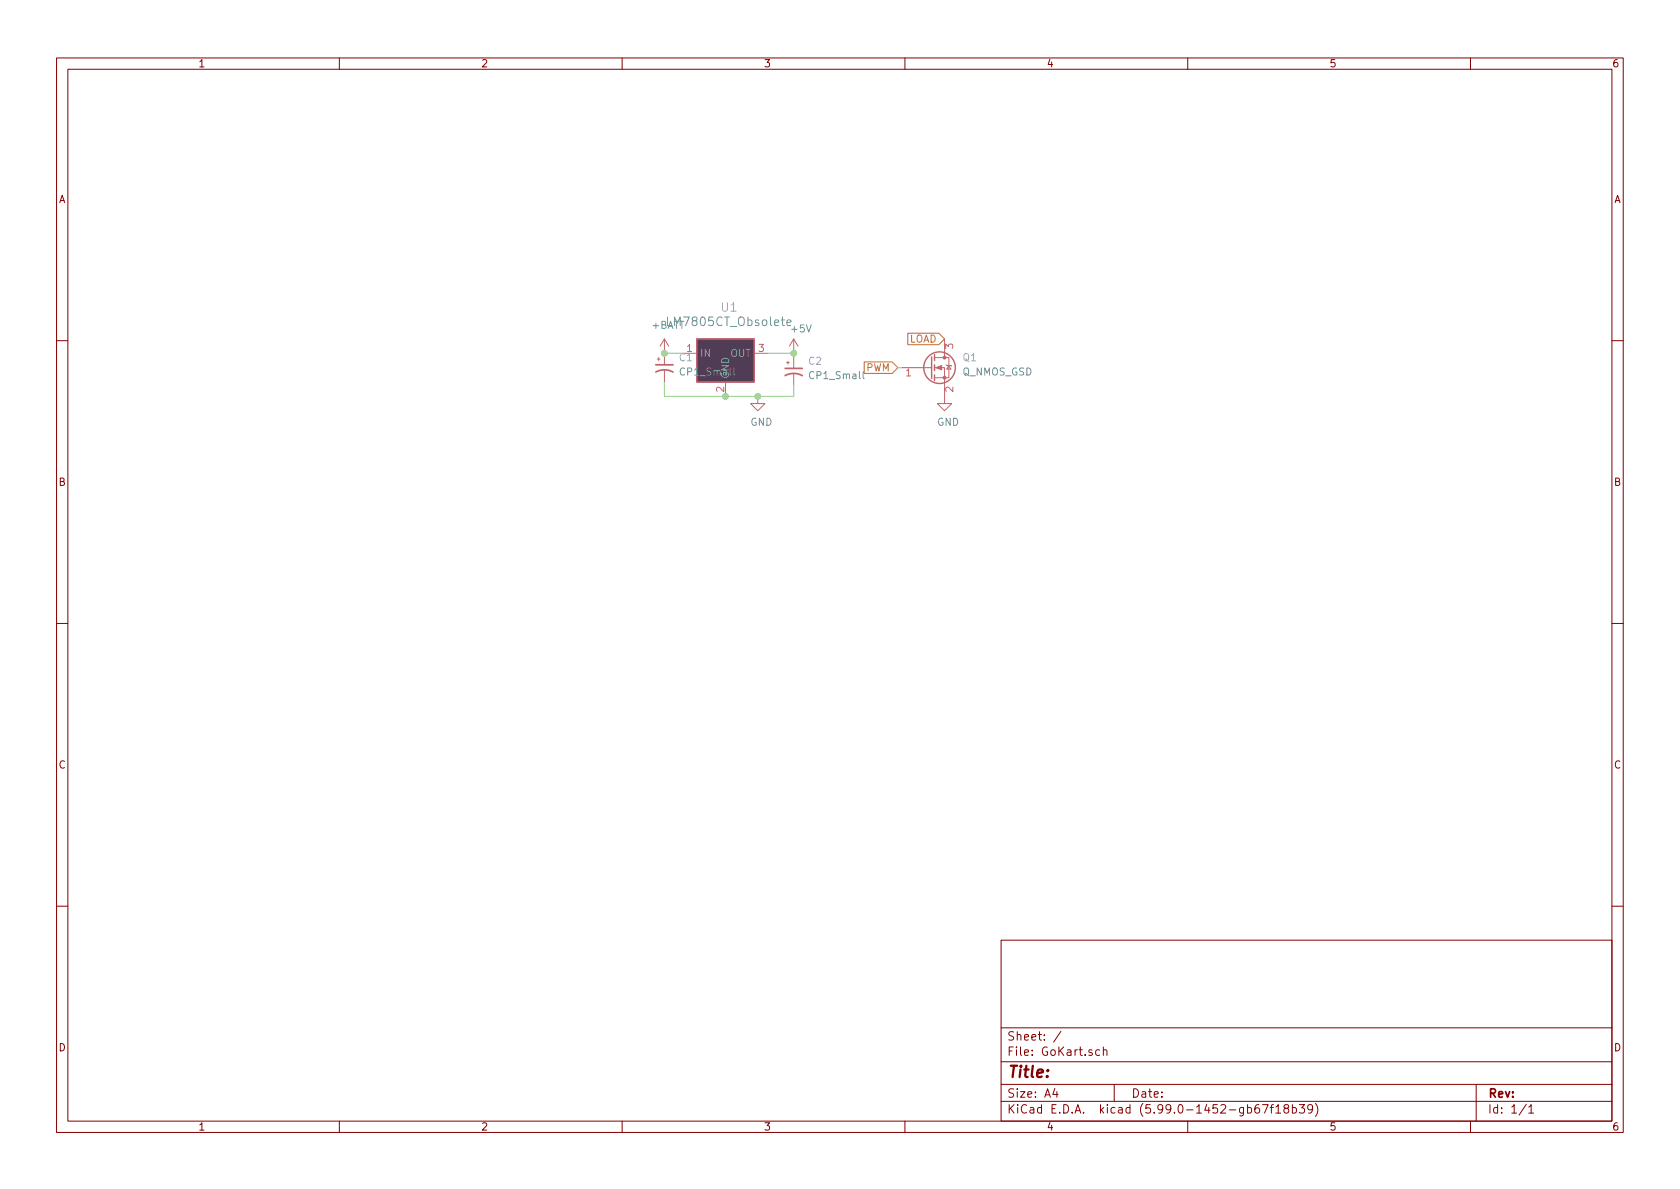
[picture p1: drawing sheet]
<svg xmlns="http://www.w3.org/2000/svg" width="297mm" height="210mm" viewBox="0 0 297 210" stroke-linecap="round" stroke-linejoin="round" font-family="sans-serif">
<g fill="none" stroke="#840000" stroke-width=".18">
<path d="M10 10.2h277v190.1h-277zM12 12.2h273v186.1h-273zM60 10.2v2M110 10.2v2M160 10.2v2M210 10.2v2M260 10.2v2M10 60.2h2M285 60.2h2M10 110.2h2M285 110.2h2M10 160.2h2"/>
<path d="M177 166.3h108v32h-108zM285 160.2h2M60 198.3v2M110 198.3v2M160 198.3v2M177 194.8h108M177 191.8h108M177 187.8h108M177 181.8h108M186.5 192.5l-.4 1h1M186.9 193v1M187.6 182.4l-1.3 1.9"/>
<path d="M194.4 185.7l-.4-.1-.3 .3v.4l.2 .3h.5M195.1 185.8l.2-.2 .3 .1 .1 .9M195.1 185.1v1.5M197 191.8v3M210 198.3v2M222.6 195.3a.59 .59 0 0 0-.7 .7v.5l.1 .3h.4l.2-.1 .1-.5-.1-.2-.5-.1-.2 .3M223.2 195.3h1l-.6 1.5M224.6 195.8h.5M225.1 195.3l-.3 .2v1.3M225.6 195.8l.4-.5v1.5M225.6 196.8h.8M227.3 196l-.3-.3 .1-.2 .2-.2 .4 .1 .2 .2-.1 .2-.7 .2-.1 .3 .1 .4 .2 .1h.3l.3-.3v-.2l-.3-.3"/>
<path d="M228.5 195.9l.4-.1 .3 .3v.4l-.1 .3h-.6M228.5 195.3v1.5M229.7 195.3h.9l-.5 .6 .5 .1v.7l-.2 .1h-.5l-.2-.1M232.1 196l-.3 .3h-.3l-.3-.3 .2-.6 .4-.1 .2 .2a.99 .99 0 0 1-.4 1.3h-.2M232.6 195.1a1.72 1.72 0 0 1 0 2.3M260 198.3v2M261 191.8v6.5M269.9 195.3l-1.3 1.9M270.3 195.8l.4-.5v1.5M270.3 196.8h.9"/>
</g>
<g fill="none" stroke="#c4626b" stroke-width=".18">
<path d="M117.5 59.9v4.6M117.5 59.9l-.8 1.3M117.5 59.9l.7 1.3M123.2 59.9h10.1v7.7h-10.1zM140.3 59.9l-.7 1.3M140.3 59.9v2.6M140.3 59.9l.8 1.3M167 59.9v3.3M116.2 63.5h.5M116.5 63.2v.5M117.5 65.5v2.1M120.6 62.5h2.6"/>
<path d="M128.3 67.6v2.5M133.3 62.5h2.6M134 70.1v1.3h1.3l-1.3 1.2-1.3-1.2h1.3M139.1 64.1h.5M139.3 63.9v.5M140.3 63.1v2M140.3 66.2v2M159.4 65h5.3M165.2 65h1.8v6.4h1.3l-1.3 1.2-1.3-1.2h1.3M165.2 63.2h2.6v3.6h-2.6M167.3 64.5l.1 .1h.7l.2 .2M167.8 64.6l.3 .7h-.7z"/>
</g>
<path d="M123.2 59.9h10.1v7.7h-10.1z" fill="#513c56" stroke="#513c56" stroke-width=".18"/>
<path d="M139.1 57.1l.8-.2-.1-.3h-.4l-.3 .2 .1 .7h.6M129.8 65.1v1.1l.1 .1M152.6 65.7v1.1l.2 .2" fill="none" stroke="#669696" stroke-width=".18"/>
<g fill="none" stroke="#c4626b" stroke-width=".25">
<path d="M164.7 63.1v3.8M165.2 62.7v1M165.2 64.5v1M165.2 66.3v1"/>
<circle cx="166.1" cy="65" r="2.79"/>
</g>
<g fill="#c4626b" stroke="#c4626b" stroke-width=".18">
<path d="M165.5 65l1-.4v.8z"/>
<circle cx="167" cy="66.8" r=".25"/>
<circle cx="167" cy="63.2" r=".25"/>
</g>
<path d="M116 64.5h3M116 65.8a3.2 3.2 0 0 1 3 0M138.8 65.1h3.1M138.8 66.4a3.2 3.2 0 0 1 3.1 0" fill="none" stroke="#c4626b" stroke-width=".3"/>
<path d="M160.5 58.9h5.5l1 1-1 1.1h-5.5zM152.8 64h4.9l1 1-1 1h-4.9z" fill="none" stroke="#c46c2d" stroke-width=".18"/>
<path d="M117.5 67.6v2.5h22.8v-1.9M117.5 62.5h3.1M135.9 62.5h4.4v.6M158.7 65h.7" fill="none" stroke="#8dd272" stroke-width=".18"/>
<g fill="#8dd272" stroke="#8dd272" stroke-width=".18">
<circle cx="134" cy="70.1" r=".51"/>
<circle cx="128.3" cy="70.1" r=".51"/>
<circle cx="117.5" cy="62.5" r=".51"/>
<circle cx="140.3" cy="62.5" r=".51"/>
</g>
<text font-size="2.8" fill="#840000" x="178" y="190.6">Title:</text>
<text font-size="2.1" fill="#669696" x="118.5" y="57.7">LM7805CT_Obsolete</text>
<text font-size="2.1" fill="#a683e1" x="127.5" y="55.1">U1</text>
<g font-size="2.1" fill="#840000">
<text x="178" y="184">Sheet: /</text>
<text x="178" y="186.7">File: GoKart.sch</text>
<text x="178" y="196.9">KiCad E.D.A. kicad (5.99.0-1452-gb67f18b39)</text>
<text x="178" y="194.1">Size: A4</text>
<text x="200" y="194.1">Date:</text>
<text x="263" y="194.1">Rev:</text>
<text x="263" y="196.9">Id: 1/1</text>
</g>
<g font-size="1.8" fill="#840000">
<text x="35" y="11.9">1</text>
<text x="85" y="11.9">2</text>
<text x="135" y="11.9">3</text>
<text x="185" y="11.9">4</text>
<text x="235" y="11.9">5</text>
<text x="285" y="11.9">6</text>
<text x="10.3" y="35.9">A</text>
<text x="285.3" y="35.9">A</text>
<text x="10.3" y="85.9">B</text>
<text x="285.3" y="85.9">B</text>
<text x="10.3" y="135.9">C</text>
<text x="285.3" y="135.9">C</text>
<text x="10.3" y="185.9">D</text>
<text x="285.3" y="185.9">D</text>
<text x="35" y="199.9">1</text>
<text x="85" y="199.9">2</text>
<text x="135" y="199.9">3</text>
<text x="185" y="199.9">4</text>
<text x="235" y="199.9">5</text>
<text x="285" y="199.9">6</text>
</g>
<g font-size="1.8" fill="#669696">
<text x="115.2" y="58.1">+BATT</text>
<text x="140" y="58.8">+5V</text>
<text x="123.7" y="63.1">IN</text>
<text x="129.1" y="63.1">OUT</text>
<text x="120.5" y="66.4">CP1_Small</text>
<text x="128.9" y="67.1" transform="rotate(-90 128.9 67.1)">GND</text>
<text x="143.4" y="67">CP1_Small</text>
<text x="170.1" y="66.4">Q_NMOS_GSD</text>
<text x="132.7" y="75.3">GND</text>
<text x="165.7" y="75.3">GND</text>
</g>
<g font-size="1.8" fill="#a683e1">
<text x="120.1" y="63.9">C1</text>
<text x="143" y="64.5">C2</text>
<text x="170.3" y="63.9">Q1</text>
</g>
<g font-size="1.8" fill="#c4626b">
<text x="121.4" y="62.2">1</text>
<text x="134.1" y="62.2">3</text>
<text x="168.5" y="61.7" transform="rotate(-90 168.5 61.7)">3</text>
<text x="128" y="69.3" transform="rotate(-90 128 69.3)">2</text>
<text x="160.2" y="66.5">1</text>
<text x="168.5" y="69.3" transform="rotate(-90 168.5 69.3)">2</text>
</g>
<g font-size="1.8" fill="#c46c2d">
<text x="153.1" y="65.7">PWM</text>
<text x="160.7" y="60.6">LOAD</text>
</g>
</svg>
